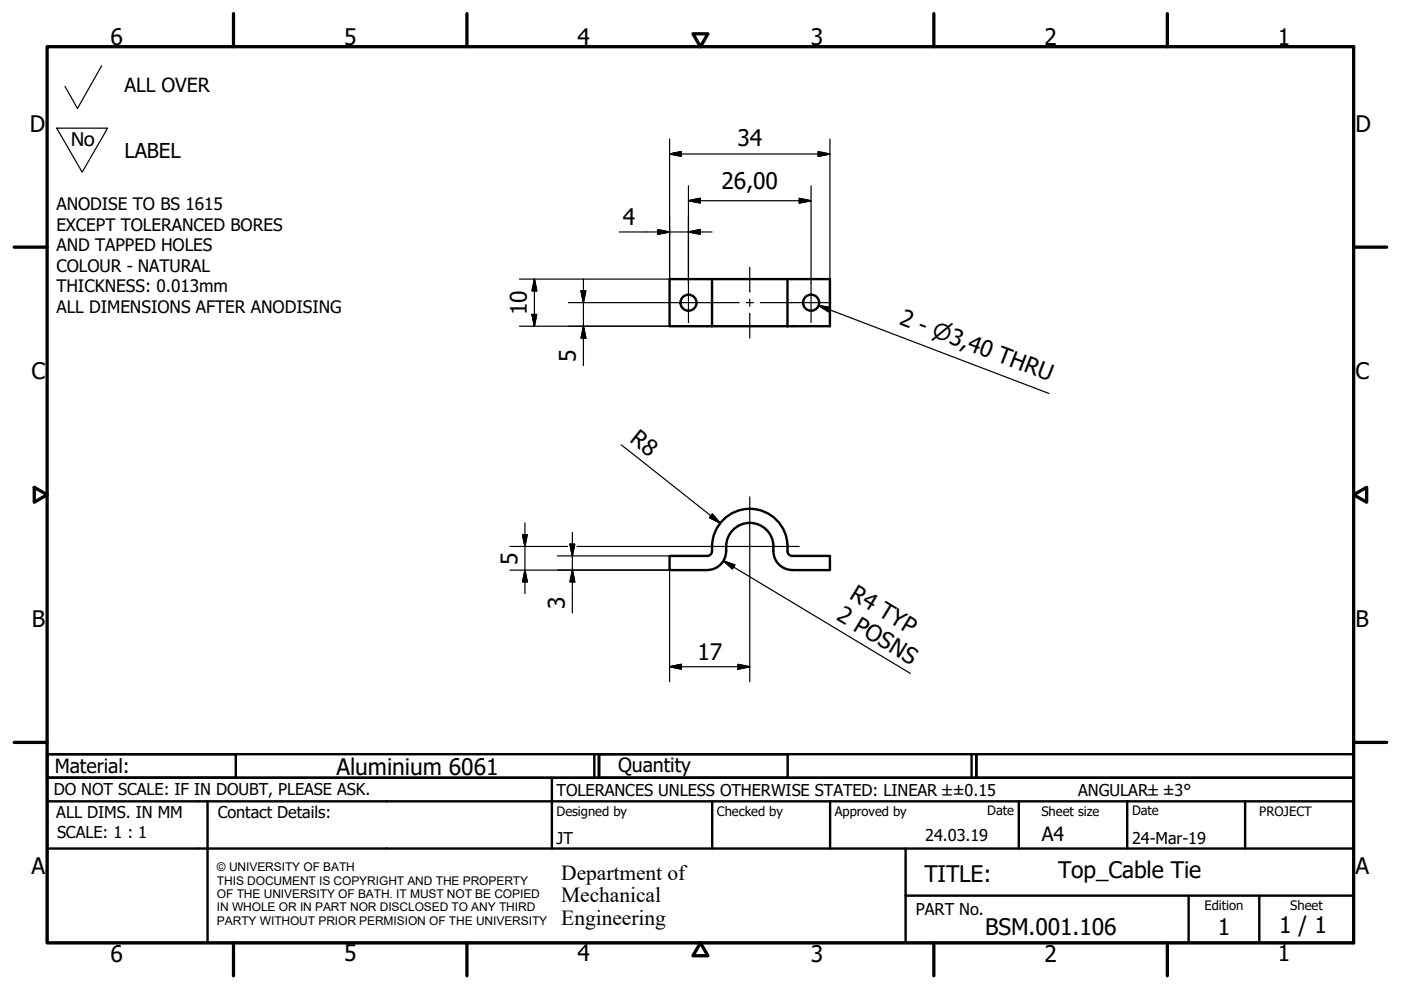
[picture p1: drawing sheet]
<svg xmlns="http://www.w3.org/2000/svg" width="297mm" height="210mm" viewBox="0 0 297 210" stroke-linecap="round" stroke-linejoin="round" font-family="sans-serif">
<!-- layer: Visible (ISO) -->
<g fill="none" stroke="#000" stroke-width=".51">
<path d="M151 59.2h25v10h-34v-10h9v10M167 59.2v10M164 115.9v1M164 116.9a4 4 0 0 0 4 4h8v-3h-8a1.01 1.01 0 0 1-1-1 8.1 8.1 0 0 0-8-9 8.1 8.1 0 0 0-8 9 1.01 1.01 0 0 1-1 1h-8v3h8a4 4 0 0 0 3.9-4M164 115.9a5.1 5.1 0 0 0-5.6-5 5.1 5.1 0 0 0-4.4 6"/>
<circle cx="146" cy="64.2" r="1.7"/>
<circle cx="172" cy="64.2" r="1.7"/>
</g>
<!-- layer: Border (ISO) -->
<g fill="none" stroke="#000" stroke-width=".7">
<path d="M10 9.9h277v190h-277zM49.5 2.9v7M99 2.9v7M146.9 7.2h3.2l-1.6 2.7zM198 2.9v7M247.5 2.9v7M3 52.4h7M287 52.4h7M7.3 103.3l2.7 1.6-2.7 1.6zM287 104.9l2.8-1.6v3.2zM3 157.4h7M287 157.4h7"/>
<path d="M49.5 199.9v7M99 199.9v7M148.5 199.9l1.6 2.7h-3.2zM198 199.9v7M247.5 199.9v7"/>
</g>
<!-- layer: Title (ISO) -->
<g fill="none" stroke="#000" stroke-width=".51">
<path d="M10 159.9h40v5h-40zM10 159.9h117v5h-117zM126 159.9v5M127 159.9h40v5h-40zM127 159.9h80v5h-80zM206 159.9v5M207 159.9h80v5h-80zM10 169.9v-5h277v5M10 169.9h277v30h-277zM10 179.9h277M44 169.9v30M117 164.9v15"/>
<path d="M151 169.9v10M176 169.9v10M192 179.9v20M216 169.9v10M239 169.9v10M264 169.9v10M192 189.9h95M252 189.9v10M267 189.9v10"/>
</g>
<!-- layer: Sketch Geometry (ISO) -->
<path d="M21.5 13.9l-5.1 9.1-2.6-4.7M12 27.2h10.8l-5.4 9.3z" fill="none" stroke="#000" stroke-width=".25"/>
<!-- layer: Center Mark (ISO) -->
<path d="M146 60v8.4M172 60v8.4M148.5 115.9h21M159 105.4v15.5" fill="none" stroke="#000" stroke-width=".25"/>
<!-- layer: Centerline (ISO) -->
<path d="M159 56.7v5.2M141.8 64.2h14.9M158.2 64.2h1.5M159 63.4v1.5M159 66.4v5.3M161.2 64.2h15" fill="none" stroke="#000" stroke-width=".25"/>
<!-- layer: Dimension (ISO) -->
<g fill="none" stroke="#000" stroke-width=".25">
<path d="M142 32.7l2.5-.6v1zM142 32.7h34M142 29.5v29.7h-31.9M146 39.4v20.6M172 39.4v20.6M173.5 32.1l2.5 .6-2.5 .4zM176 29.5v29.7M113.3 59.2l.5 2.5h-1zM113.3 59.2v10M123.7 59.2v18.3M131.3 49.2h19.7M139.5 48.7l2.5 .5-2.5 .5z"/>
<path d="M146 42.6l2.5-.5v.9zM146 49.2l2.5-.5v1zM146 42.6h26M169.5 42.1l2.5 .5-2.5 .4zM110.1 69.2h31.9M112.8 66.7h1l-.5 2.5zM120.5 64.2h21.3M123.2 61.7h1l-.5 2.5zM123.7 69.2l.5 2.5h-1zM131.7 94.3l21 16.6M108.1 115.9h12.3M110.8 113.4h1l-.5 2.5z"/>
<path d="M111.3 110.9v15M118.2 117.9h23.8M120.8 115.4h1.1l-.6 2.5zM121.3 112.9v17.1M122.3 115.9h26.2M151 109l1.7 1.9-2.3-1.2zM153.4 118.9l2.4 .9-.5 .8zM153.4 118.9l39.6 23.9M108.1 120.9h33.9v23.6M111.3 120.9l.5 2.5h-1zM121.3 120.9l.6 2.5h-1.1zM159 120.9v23.6"/>
<path d="M142 141.4l2.5-.5v1zM142 141.4h17M156.5 140.9l2.5 .5-2.5 .5z"/>
</g>
<g fill="#000" stroke="#000" stroke-width=".25">
<path d="M142 32.7l2.5-.6zM142 32.7l2.5-.6v1zM173.5 33.1l2.5-.4zM173.5 32.1l2.5 .6-2.5 .4zM139.5 49.7l2.5-.5zM139.5 48.7l2.5 .5-2.5 .5zM146 42.6l2.5-.5zM146 42.6l2.5-.5v.9zM146 49.2l2.5-.5zM146 49.2l2.5-.5v1zM169.5 43l2.5-.4zM169.5 42.1l2.5 .5-2.5 .4z"/>
<path d="M112.8 66.7l.5 2.5zM112.8 66.7h1l-.5 2.5zM113.3 59.2l.5 2.5zM113.3 59.2l.5 2.5h-1zM123.2 61.7l.5 2.5zM123.2 61.7h1l-.5 2.5zM123.7 69.2l.5 2.5zM123.7 69.2l.5 2.5h-1zM110.8 113.4l.5 2.5zM110.8 113.4h1l-.5 2.5zM120.8 115.4l.5 2.5zM120.8 115.4h1.1l-.6 2.5z"/>
<path d="M150.4 109.7l2.3 1.2zM151 109l1.7 1.9-2.3-1.2zM153.4 118.9l2.4 .9zM153.4 118.9l2.4 .9-.5 .8zM111.3 120.9l.5 2.5zM111.3 120.9l.5 2.5h-1zM121.3 120.9l.6 2.5zM121.3 120.9l.6 2.5h-1.1zM142 141.4l2.5-.5zM142 141.4l2.5-.5v1zM156.5 141.9l2.5-.5zM156.5 140.9l2.5 .5-2.5 .5z"/>
</g>
<!-- layer: Symbol (ISO) -->
<path d="M173.5 64.8l2.6 .4-.4 .9zM173.5 64.8l48.9 18.6" fill="none" stroke="#000" stroke-width=".25"/>
<path d="M173.5 64.8l2.6 .4zM173.5 64.8l2.6 .4-.4 .9z" fill="#000" stroke="#000" stroke-width=".25"/>
<g font-size="4.8">
<text x="23.4" y="9.5">6</text>
<text x="72.9" y="9.5">5</text>
<text x="122.4" y="9.5">4</text>
<text x="171.9" y="9.5">3</text>
<text x="221.4" y="9.5">2</text>
<text x="270.9" y="9.5">1</text>
<text x="6.3" y="27.9">D</text>
<text x="287.4" y="27.9">D</text>
<text x="156.3" y="31">34</text>
<text x="153" y="40.2">26,00</text>
<text x="132.1" y="47.7">4</text>
<text x="111.7" y="66.8" transform="rotate(-90 111.7 66.8)">10</text>
<text x="190.5" y="68.7" transform="rotate(21 190.5 68.7)">2 - ⌀3,40 THRU</text>
<text x="122.1" y="76.8" transform="rotate(-90 122.1 76.8)">5</text>
<text x="6.7" y="80.4">C</text>
<text x="287.4" y="80.4">C</text>
<text x="133.3" y="93.5" transform="rotate(38 133.3 93.5)">R8</text>
<text x="109.7" y="119.7" transform="rotate(-90 109.7 119.7)">5</text>
<text x="119.8" y="129.2" transform="rotate(-90 119.8 129.2)">3</text>
<text x="177.1" y="131.3" transform="rotate(31 177.1 131.3)">2 POSNS</text>
<text x="179.9" y="126.7" transform="rotate(31 179.9 126.7)">R4 TYP</text>
<text x="6.8" y="132.9">B</text>
<text x="287.4" y="132.9">B</text>
<text x="147.8" y="139.8">17</text>
<text x="71.4" y="164.3">Aluminium 6061</text>
<text x="6.7" y="185.4">A</text>
<text x="287.4" y="185.4">A</text>
<text x="196" y="187">TITLE:</text>
<text x="224.3" y="186.2">Top_Cable Tie</text>
<text x="271.2" y="197.9">1 / 1</text>
<text x="23.4" y="203.9">6</text>
<text x="72.9" y="203.8">5</text>
<text x="122.4" y="203.8">4</text>
<text x="171.9" y="203.9">3</text>
<text x="208.9" y="198.2">BSM.001.106</text>
<text x="221.4" y="203.9">2</text>
<text x="258.2" y="198.2">1</text>
<text x="270.9" y="203.8">1</text>
</g>
<text font-size="4.7" x="14.9" y="30.9">No</text>
<g font-size="4.6">
<text x="119" y="186.5">Department of</text>
<text x="119" y="191.3">Mechanical</text>
<text x="119" y="196">Engineering</text>
</g>
<text font-size="4.3" x="26.4" y="33.4">LABEL</text>
<g font-size="4.1">
<text x="26.4" y="19.4">ALL OVER</text>
<text x="11.6" y="163.9">Material:</text>
<text x="131" y="163.7">Quantity</text>
<text x="220.9" y="178.4">A4</text>
</g>
<g font-size="3.6">
<text x="12" y="44.6">ANODISE TO BS 1615</text>
<text x="12" y="48.9">EXCEPT TOLERANCED BORES</text>
<text x="12" y="53.3">AND TAPPED HOLES</text>
<text x="12" y="57.7">COLOUR - NATURAL</text>
<text x="12" y="62">THICKNESS: 0.013mm</text>
<text x="12" y="66.4">ALL DIMENSIONS AFTER ANODISING</text>
</g>
<g font-size="3.5">
<text x="11.4" y="168.5">DO NOT SCALE: IF IN DOUBT, PLEASE ASK.</text>
<text x="11.9" y="173.5">ALL DIMS. IN MM</text>
<text x="46.2" y="173.5">Contact Details:</text>
<text x="118" y="168.8">TOLERANCES UNLESS OTHERWISE STATED: LINEAR ±±0.15</text>
<text x="228.6" y="168.8">ANGULAR±±3°</text>
<text x="12.1" y="177.6">SCALE: 1 : 1</text>
<text x="118" y="178.9">JT</text>
<text x="196.2" y="178.3">24.03.19</text>
<text x="240" y="178.9">24-Mar-19</text>
<text x="194.2" y="194.1">PART No.</text>
</g>
<g font-size="2.8">
<text x="118" y="173">Designed by</text>
<text x="152" y="173">Checked by</text>
<text x="177" y="173">Approved by</text>
<text x="209.3" y="172.9">Date</text>
<text x="220.8" y="173">Sheet size</text>
<text x="240" y="172.9">Date</text>
<text x="267" y="172.9">PROJECT</text>
<text x="255.4" y="193">Edition</text>
<text x="273.6" y="193">Sheet</text>
</g>
<g font-size="2.5">
<text x="46" y="184.7">© UNIVERSITY OF BATH</text>
<text x="46" y="187.6">THIS DOCUMENT IS COPYRIGHT AND THE PROPERTY</text>
<text x="46" y="190.4">OF THE UNIVERSITY OF BATH. IT MUST NOT BE COPIED</text>
<text x="46" y="193.2">IN WHOLE OR IN PART NOR DISCLOSED TO ANY THIRD</text>
<text x="46" y="196.1">PARTY WITHOUT PRIOR PERMISION OF THE UNIVERSITY</text>
</g>
</svg>
